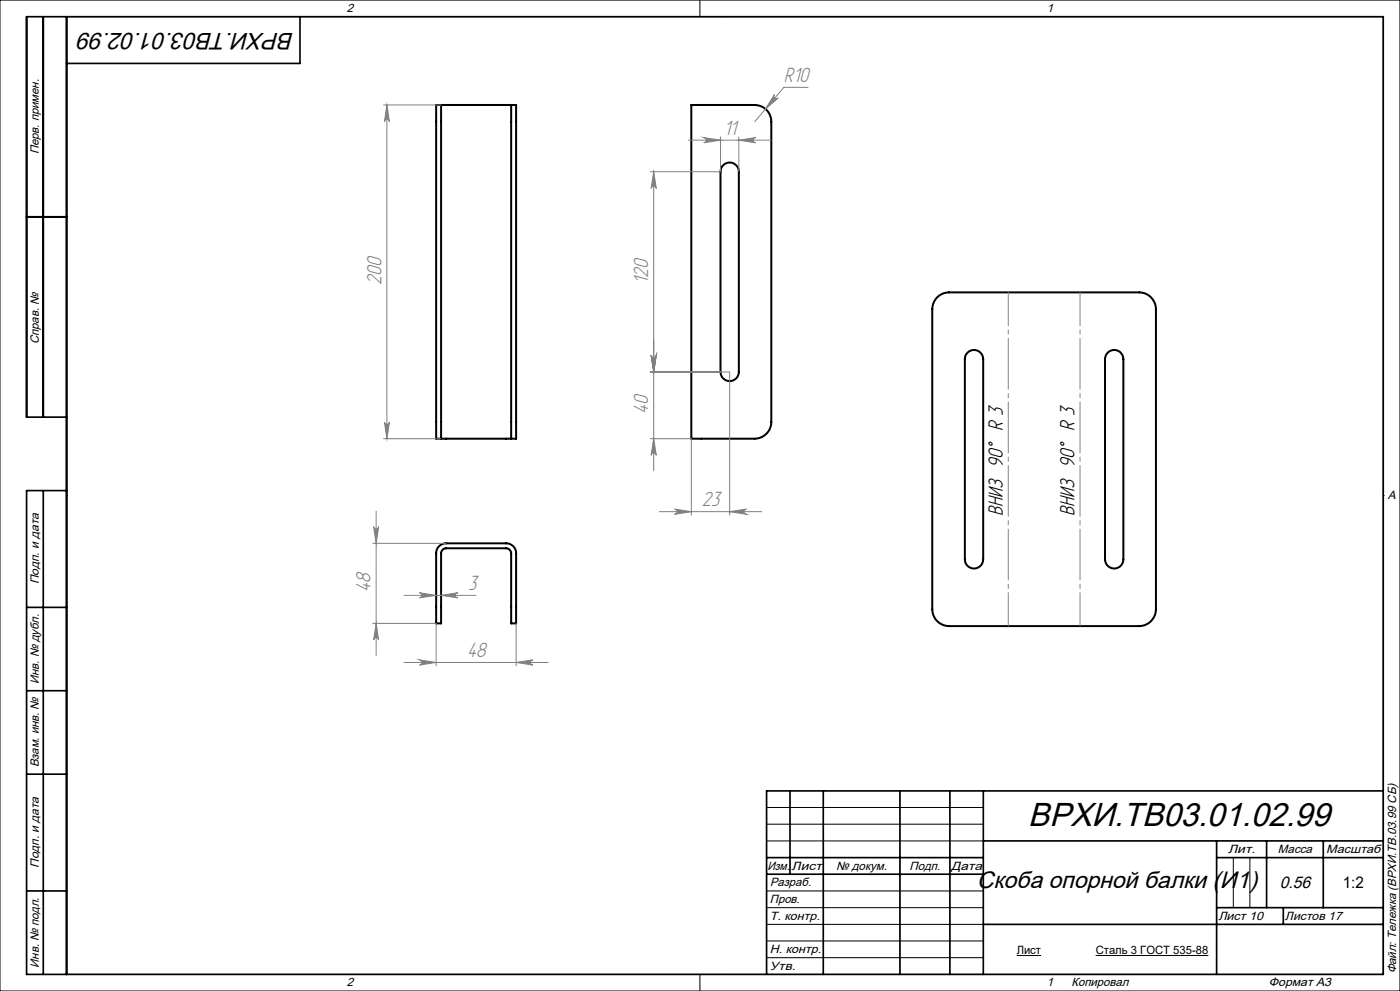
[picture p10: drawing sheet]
<svg xmlns="http://www.w3.org/2000/svg" width="420mm" height="297mm" viewBox="0 0 420 297" stroke-linecap="round" stroke-linejoin="round" font-family="sans-serif">
<g fill="none" stroke="#000" stroke-width=".6">
<path d="M132.3 31.5h-1.5v100h1.5M132.3 31.5v100M132.3 31.5h21.1M153.4 31.5h1.4v100h-1.4M153.4 31.5v100M207.4 31.5h19a4.9 4.9 0 0 1 5 5v90a5 5 0 0 1-5 5h-19zM217 49.5a2.75 2.75 0 0 1 3-.6 2.75 2.75 0 0 1 1.7 2.6v60a2.75 2.75 0 0 1-2.8 2.7 2.75 2.75 0 0 1-2.8-2.7v-60l.3-1.1zM8 65h12M281.2 89.1a5.2 5.2 0 0 1 3.5-1.5h57.1a5.1 5.1 0 0 1 5 5v90a5.1 5.1 0 0 1-5 5h-57.1a5.1 5.1 0 0 1-5-5v-90a4.9 4.9 0 0 1 1.5-3.5zM290.5 105.5a2.76 2.76 0 0 1 2.9-.3 2.76 2.76 0 0 1 1.6 2.4v60a2.75 2.75 0 0 1-2.8 2.8 2.75 2.75 0 0 1-2.7-2.8v-60a2.58 2.58 0 0 1 1-2.1zM332.6 105.5a2.74 2.74 0 0 1 2.9-.3 2.74 2.74 0 0 1 1.5 2.4v60a2.75 2.75 0 0 1-2.7 2.8 2.75 2.75 0 0 1-2.8-2.8v-60a2.74 2.74 0 0 1 1.1-2.1zM132.3 131.5h21.1"/>
<path d="M131.7 163.7a2.87 2.87 0 0 1 2.1-.9h18a2.95 2.95 0 0 1 3 3v21h-1.4v-21a1.57 1.57 0 0 0-1.6-1.5h-18a1.57 1.57 0 0 0-1.5 1.5v21h-1.5v-21a2.88 2.88 0 0 1 .9-2.1z"/>
</g>
<g fill="none" stroke="#000" stroke-width=".3">
<path d="M0 0h420v297h-420zM20 5h395v287h-395zM210 0v5M217.5 5h.1M20 148.5h.1M415 148.5h.1M230 242h65M230 247h65M230 252h65M370 257v15M375 257v15M230 267h65"/>
<path d="M230 272h65M230 277h65M210 292v5M217.5 292h.1M230 282h65M230 287h65M305 286.4h7.3M328.7 286.4h33.8"/>
</g>
<g fill="none" stroke="#808080" stroke-width=".3">
<path d="M115.1 31.5h17.2M116.1 31.5l.7 5a.76 .76 0 0 0-.7-.8 .76 .76 0 0 0-.8 .8zM116.1 31.5v100M232.3 28.4a.77 .77 0 0 0 .1 1 .77 .77 0 0 0 1.1-.1l-3.8 3.4zM242.4 26.2h-7.2l-8.8 10.3M196.1 51.5l.8 5a.78 .78 0 0 0-.8-.8 .78 .78 0 0 0-.8 .8zM196.1 51.5v89.6M206.6 42h24.7M211.1 41.2l5 .8-5 .8a.78 .78 0 0 0 .8-.8 .78 .78 0 0 0-.8-.8zM216.1 41v10.5h-21M221.7 42l5-.8a.78 .78 0 0 0-.8 .8 .78 .78 0 0 0 .8 .8zM221.7 41v10.5"/>
<path d="M195.1 111.5h23.8v42.8M195.3 106.5a.78 .78 0 0 0 .8 .7 .78 .78 0 0 0 .8-.7l-.8 5zM115.1 131.5h17.2M115.3 126.5a.76 .76 0 0 0 .8 .7 .76 .76 0 0 0 .7-.7l-.7 5zM195.1 131.5h12.3v22.8M196.1 131.5l.8 5a.78 .78 0 0 0-.8-.8 .78 .78 0 0 0-.8 .8zM112.1 157.8a.76 .76 0 0 0 .7 .7 .76 .76 0 0 0 .8-.7l-.7 5zM112.9 153.2v43.2M197.8 153.3h30.7M202.4 152.6l5 .7-5 .8a.78 .78 0 0 0 .7-.8 .78 .78 0 0 0-.7-.7zM218.9 153.3l5-.7a.78 .78 0 0 0-.7 .7 .78 .78 0 0 0 .7 .8zM111.8 162.8h22"/>
<path d="M121.2 178.4h21.6M125.8 177.7l5 .7-5 .8a.76 .76 0 0 0 .8-.8 .76 .76 0 0 0-.8-.7zM132.3 178.4l5-.7a.76 .76 0 0 0-.7 .7 .76 .76 0 0 0 .7 .8zM111.8 186.8h19v12.8M112.9 186.8l.7 5a.76 .76 0 0 0-.8-.7 .76 .76 0 0 0-.7 .7zM121.2 198.5h43.3M125.8 197.8l5 .7-5 .8a.78 .78 0 0 0 .8-.8 .78 .78 0 0 0-.8-.7zM154.8 198.5l5-.7a.78 .78 0 0 0-.7 .7 .78 .78 0 0 0 .7 .8zM154.8 186.8v12.8"/>
</g>
<g fill="none" stroke="#000" stroke-width=".5">
<path d="M13 5v120M20 5v287M90 5v14h-70M8 65h12M20 125h-12v-120h407v287h-407v-145h12M13 147v145M8 182h12M8 207h12M8 232h12M237 237v25M247 237v55M270 237v55"/>
<path d="M285 237v55M295 237v55M415 237h-185v55M230 257h65M295 252h120M365 252v40M365 257h50M380 252v20M397 252v20M8 267h12M230 262h65M295 277h120"/>
<path d="M365 272h50M385 272v5"/>
</g>
<path d="M302.5 87.6v100M324 87.6v100" fill="none" stroke="#808080" stroke-width=".3" stroke-dasharray="15.2 1.3 1.3 1.3" stroke-dashoffset="5.2"/>
<g fill="#808080">
<path d="M132.3 178.4l5-.7a.76 .76 0 0 0-.7 .7 .76 .76 0 0 0 .7 .8zM125.8 177.7l5 .7-5 .8a.76 .76 0 0 0 .8-.8 .76 .76 0 0 0-.8-.7z"/>
<path d="M202.4 152.6l5 .7-5 .8a.78 .78 0 0 0 .7-.8 .78 .78 0 0 0-.7-.7zM218.9 153.3l5-.7a.78 .78 0 0 0-.7 .7 .78 .78 0 0 0 .7 .8zM232.3 28.4l-2.6 4.3 3.8-3.4a.76 .76 0 0 1-1.1 .1 .76 .76 0 0 1-.1-1zM125.8 197.8l5 .7-5 .8a.78 .78 0 0 0 .8-.8 .78 .78 0 0 0-.8-.7zM154.8 198.5l5-.7a.78 .78 0 0 0-.7 .7 .78 .78 0 0 0 .7 .8z"/>
<path d="M211.1 41.2l5 .8-5 .8a.78 .78 0 0 0 .8-.8 .78 .78 0 0 0-.8-.8zM221.7 42l5-.8a.78 .78 0 0 0-.8 .8 .78 .78 0 0 0 .8 .8z"/>
<path d="M115.3 126.5a.76 .76 0 0 0 .8 .7 .76 .76 0 0 0 .7-.7l-.7 5zM116.1 31.5l.7 5a.76 .76 0 0 0-.7-.8 .76 .76 0 0 0-.8 .8zM196.1 131.5l.8 5a.78 .78 0 0 0-.8-.8 .78 .78 0 0 0-.8 .8zM195.3 106.5a.78 .78 0 0 0 .8 .7 .78 .78 0 0 0 .8-.7l-.8 5zM195.3 106.5a.78 .78 0 0 0 .8 .7 .78 .78 0 0 0 .8-.7l-.8 5zM196.1 51.5l.8 5a.78 .78 0 0 0-.8-.8 .78 .78 0 0 0-.8 .8z"/>
<path d="M112.9 186.8l.7 5a.76 .76 0 0 0-.8-.7 .76 .76 0 0 0-.7 .7zM112.1 157.8a.76 .76 0 0 0 .7 .7 .76 .76 0 0 0 .8-.7l-.7 5z"/>
</g>
<text font-size="10" x="308.5" y="247.6">ВРХИ.ТВ03.01.02.99</text>
<g font-size="7.1">
<text x="88.2" y="9.8" transform="rotate(-180 88.2 9.8)">ВРХИ.ТВ03.01.02.99</text>
<text x="293.1" y="266.1">Скоба опорной балки (И1)</text>
</g>
<g font-size="6.9" fill="#808080">
<text x="235.2" y="24.5">R10</text>
<text x="217.1" y="40.3">11</text>
<text x="114.4" y="85.5" transform="rotate(-90 114.4 85.5)">200</text>
<text x="194.5" y="85.1" transform="rotate(-90 194.5 85.1)">120</text>
<text x="194.5" y="124.2" transform="rotate(-90 194.5 124.2)">40</text>
<text x="210.6" y="151.7">23</text>
<text x="111.2" y="177.5" transform="rotate(-90 111.2 177.5)">48</text>
<text x="140.4" y="176.7">3</text>
<text x="140.1" y="196.9">48</text>
</g>
<g font-size="6.9">
<text x="300.8" y="154.7" transform="rotate(-90 300.8 154.7)">ВНИЗ 90° R 3</text>
<text x="322.3" y="154.7" transform="rotate(-90 322.3 154.7)">ВНИЗ 90° R 3</text>
</g>
<text font-size="5" x="383.9" y="266">0.56</text>
<text font-size="4.8" x="402.8" y="266">1:2</text>
<g font-size="3.6">
<text x="104" y="3.6">2</text>
<text x="314" y="3.6">1</text>
<text x="11.6" y="46.3" transform="rotate(-90 11.6 46.3)">Перв. примен.</text>
<text x="11.6" y="103.2" transform="rotate(-90 11.6 103.2)">Справ. №</text>
<text x="416.4" y="149.6">A</text>
<text x="11.6" y="175.1" transform="rotate(-90 11.6 175.1)">Подп. и дата</text>
<text x="11.6" y="205" transform="rotate(-90 11.6 205)">Инв. № дубл.</text>
<text x="11.6" y="230" transform="rotate(-90 11.6 230)">Взам. инв. №</text>
<text x="368.4" y="255.6">Лит.</text>
<text x="383.4" y="255.6">Масса</text>
<text x="397.8" y="255.6">Масштаб</text>
<text x="11.6" y="260.1" transform="rotate(-90 11.6 260.1)">Подп. и дата</text>
<text x="230.2" y="260.6">Изм.</text>
<text x="237.5" y="260.6">Лист</text>
<text x="250.9" y="260.6">№ докум.</text>
<text x="272.9" y="260.6">Подп.</text>
<text x="285.4" y="260.6">Дата</text>
<text x="231" y="265.6">Разраб.</text>
<text x="231" y="275.6">Т. контр.</text>
<text x="231" y="270.6">Пров.</text>
<text x="365.5" y="275.6">Лист 10</text>
<text x="385.5" y="275.6">Листов 17</text>
<text x="231" y="285.6">Н. контр.</text>
<text x="11.6" y="290" transform="rotate(-90 11.6 290)">Инв. № подл.</text>
<text x="231" y="290.6">Утв.</text>
<text x="418.9" y="291.8" transform="rotate(-90 418.9 291.8)">Файл: Тележка (ВРХИ.ТВ.03.99 СБ)</text>
<text x="104" y="295.6">2</text>
<text x="314" y="295.6">1</text>
<text x="321.5" y="295.6">Копировал</text>
<text x="380.7" y="295.6">Формат А3</text>
</g>
<g font-size="3.4">
<text x="305" y="286">Лист</text>
<text x="328.7" y="286">Сталь 3 ГОСТ 535-88</text>
</g>
</svg>
